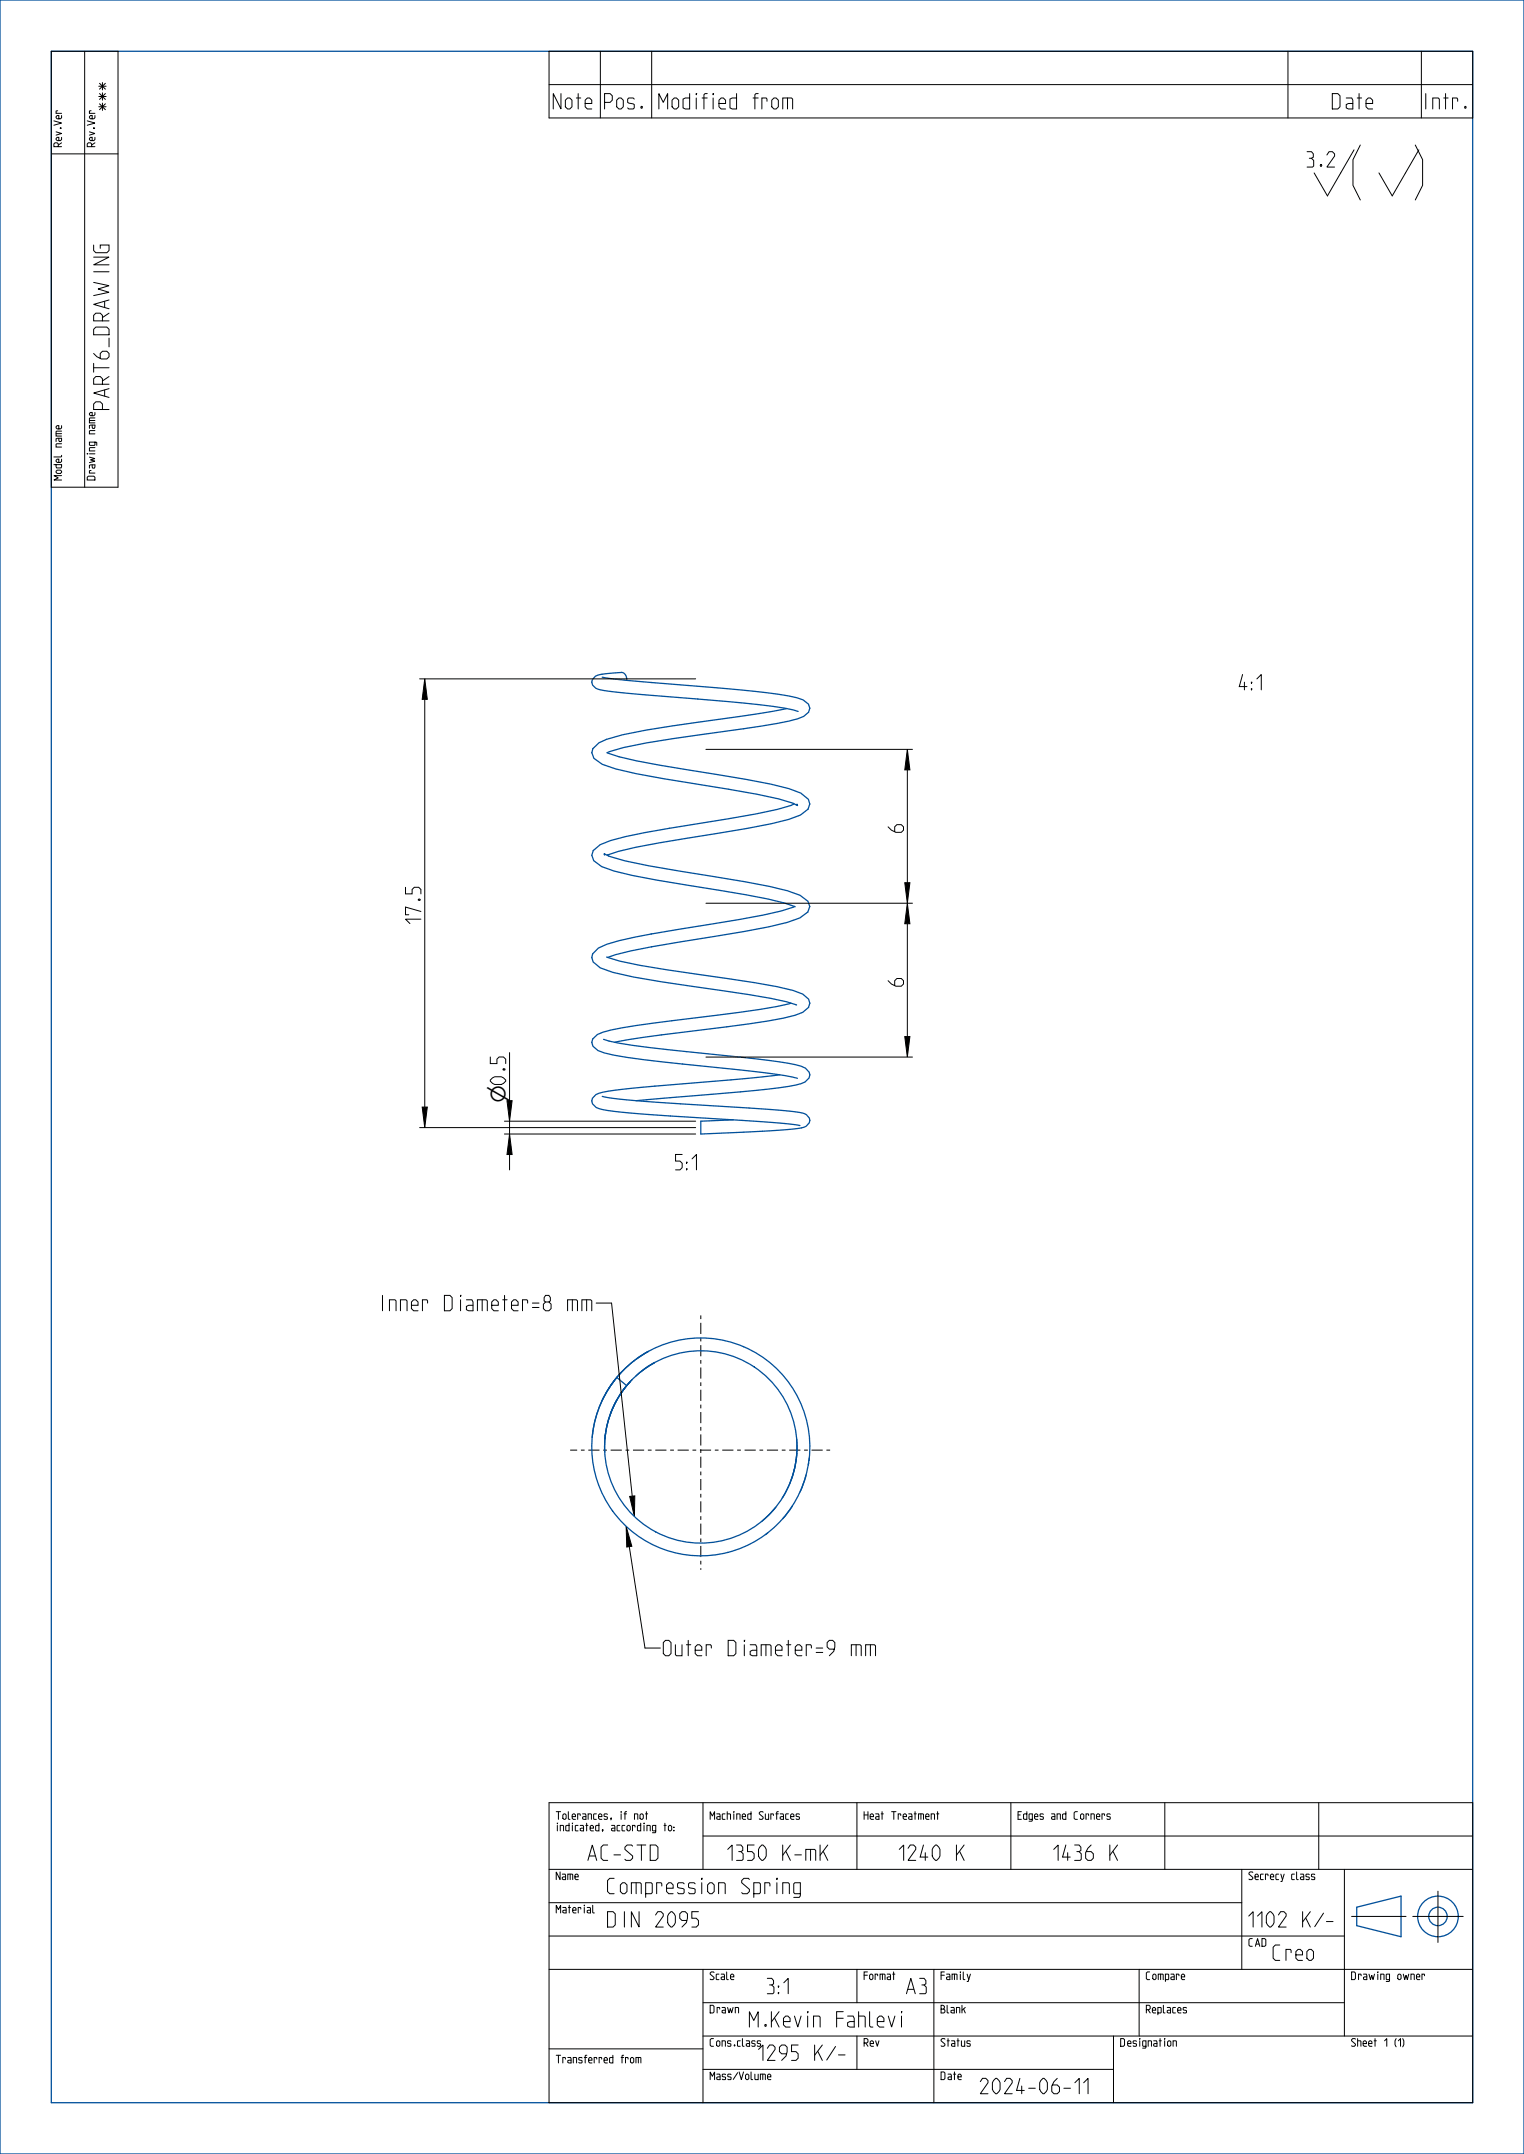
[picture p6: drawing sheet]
<svg xmlns="http://www.w3.org/2000/svg" width="297mm" height="420mm" viewBox="0 0 297 420" stroke-linecap="round" stroke-linejoin="round" font-family="sans-serif">
<path d="M82.8 132.4l.5 4h-1zM176.8 146.1l.5 4h-1zM176.3 172.1h1l-.5 4zM176.8 176.1l.5 4h-1zM82.3 215.9h1l-.5 4zM98.8 214.6h1l-.5 4zM176.3 202.1h1l-.5 4zM99.3 221.1l.5 4h-1zM122 297.6l1.1 3.9-1 .2zM122.7 291.8l1-.1-.1 4z" fill="#000"/>
<g fill="none" stroke="#000" stroke-width=".19">
<path d="M10 10h13v85h-13zM16.5 10v85M107 10h180v13h-180zM107 16.5h180M117 10v13M127 10v13M251 10v13M277 10v13M10 30h13M263.9 29.2l-5.2 9-2.6-4.5M18.2 47.8v1l.5 .5h2.1l.5-.5v-1h-1.8v.6M81.8 132.4h53.8"/>
<path d="M82.8 132.4l.5 4h-1zM82.8 136.4v79.5M137.6 146.1h40.2M176.8 146.1l.5 4h-1zM176.8 150.1v22M137.6 176.1h40.2M176.3 172.1h1l-.5 4zM176.8 176.1l.5 4h-1zM176.8 180.1v22M81.8 219.9h53.8M82.3 215.9h1l-.5 4zM98.3 218.6h37.3"/>
<path d="M98.8 214.6h1l-.5 4zM99.3 205.2v9.4M99.3 218.6v2.5M137.6 206.1h40.2M176.3 202.1h1l-.5 4zM98.3 221.1h37.3M99.3 221.1l.5 4h-1zM99.3 225.1v3M119.2 254.1l4 37.6M122 297.6l1.1 3.9-1 .2zM122.7 291.8l1-.1-.1 4zM122.6 301.6l3.1 19.7h3"/>
<path d="M107 351.5h180v58.5h-180zM137 358h150M137 351.5v13M167 351.5v13M197 351.5v13M227 351.5v13M257 351.5v13M107 364.5h180M107 371h135M107 377.5h155M242 364.5v19.5M262 364.5v32.5"/>
<path d="M263.4 373.7h10.6M275.3 373.7h9.8M280.2 368.7v10M107 384h180M107 399.5h30M137 390.5h125M137 397h150M137 384v26M167 384v6.5M167 397v6.5M182 384v26M217 397v13"/>
<path d="M222 384v13M137 403.5h80"/>
</g>
<g fill="none" stroke="#00509b" stroke-width=".25">
<path d="M0 0h297v420h-297zM10 10h277v400h-277zM117.4 132l4.9 .7 19.7 1.6 7.5 .8a29.4 29.4 0 0 1 7 1.4l1.1 .8 .2 .8M122.1 132.7v-.1a1.28 1.28 0 0 0-1-1.5 15.3 15.3 0 0 0-5.1 .8l-.6 .6-.1 .5a1.9 1.9 0 0 0 1.8 1.5l5.4 .7 22.4 1.9a62.3 62.3 0 0 1 10.6 1.6M153.3 138.2l-9.2 1.5a307.6 307.6 0 0 0-22.8 3.6l-3.1 .9-1.5 .6-1.2 1.2-.2 .8M157.8 138.1l-.2 .8-1 .8a33.4 33.4 0 0 1-8.1 1.9l-3.6 .5a306.9 306.9 0 0 0-23.4 3.7l-3.2 1M115.3 146.7l.4 1.2 1.7 1.1 2.6 .9 3.9 .9 5.4 1 18.2 3.1 4.2 .9 2.6 .7 1.1 .6-.1-.3M118.3 146.8a44.5 44.5 0 0 0 10.2 2.4l5.3 .9a198.7 198.7 0 0 1 20 3.7l2.3 .8 1.4 1.3 .3 .9M154.8 156.8l-3.3 1-4.1 .9-17 2.8-8.5 1.6-3 .8-2 .8-1.3 1.2-.3 .9M157.8 156.7l-.3 1.1-1.5 1.1-2.3 .9a198.3 198.3 0 0 1-20 3.7 85.9 85.9 0 0 0-15.3 3.2l-.1 .1M115.3 166.8l.4 1 1.6 1.2 2.4 .8a219.6 219.6 0 0 0 20.5 3.8 75.5 75.5 0 0 1 14.8 3.2M117.8 166.7l-.1-.3 1.2 .6 2.9 .9 10.7 2a223.9 223.9 0 0 1 21 3.8l2.4 .9 1.6 1.1 .3 1"/>
<path d="M154.8 176.8l-.2 .1a97.2 97.2 0 0 1-16.1 3.3l-11.6 1.9M157.8 176.7l-.4 1.1-1.5 1.2-2.5 .9a225.8 225.8 0 0 1-20.8 3.7l-5.6 1M118.2 186.6l2.6 .8a273.2 273.2 0 0 0 21 3.4l9.6 1.6 3.1 .7 1.9 .7 1.2 1 .2 .8-.2 .8-1.2 1a41.6 41.6 0 0 1-10.4 2.2l-4.3 .6a279.3 279.3 0 0 0-21.5 2.9l-.4 .1M126.9 182.1a38 38 0 0 0-10.3 2.8l-1.1 1.1-.2 .7 .3 .9 1.4 1.1 2.4 .9a228.6 228.6 0 0 0 21.5 3.6 78.5 78.5 0 0 1 14.3 2.8M126.9 182.1h.1M127 184.6l-4.1 .8-4.5 1.3M127 184.6h.1M154.2 195.6a65.7 65.7 0 0 1-10 1.8l-17 2.1a66.1 66.1 0 0 0-9.7 1.7l-1.1 .5-.9 .9-.2 .7M115.3 203.2l.3 .8 .9 .8a34.9 34.9 0 0 0 9.1 1.8l23.3 2.6 4.1 .5 2.4 .6M117.4 213.8a72.5 72.5 0 0 0 10.5 1.1l21.5 1.4a44.7 44.7 0 0 1 7.3 .8l.4 .2 .6 .7 .1 .5a2.01 2.01 0 0 1-2.2 1.5l-7 .6-12 .5v-2.5l6.3-.2M117.6 202.7a43.9 43.9 0 0 0 8.9 1.6l25.4 2.7a16.1 16.1 0 0 1 5.1 1.3l.7 .8 .1 .5-.1 .6-.8 .8a16.1 16.1 0 0 1-5 1.1l-7.5 .8-20.4 1.7M151.9 209.6l-6.4 .7-17.9 1.5-7.9 .8a11.4 11.4 0 0 0-3.6 .8l-.6 .7-.2 .6a2.25 2.25 0 0 0 2.2 1.7l7.1 .8 24.6 1.6 6.7 .7"/>
<path d="M118 279.5l-.1 1M118.7 270.7a21.2 21.2 0 0 0 10.6 31.4 21.2 21.2 0 0 0 28.3-17.3M119.5 274.4a18.8 18.8 0 0 0-1.6 5.7M119.6 274.1a18.8 18.8 0 0 0-1.7 6.4M119.7 269.2l-.7 .9M120.2 273l-.6 1.2M120.2 268.6l-1.8 2.5-1.1 2M120.2 268.6l1.9 1.6-1.2 1.6-1.3 2.4M120.2 268.6a21.2 21.2 0 0 0-4.8 11.7M120.2 268.6l-1.6 2.2M120.2 268.6a21.2 21.2 0 0 1 24.8-6 21.2 21.2 0 0 1 12.7 22.2M121 267.6l-.8 1"/>
<path d="M121.9 270.5l-1.7 2.5-1.2 2.6M122 270.3l-1 1.4M122.1 270.2l-1.4 1.9M122.7 269.6l-.3 .3M122.7 269.6h.1M122.8 269.4l-.7 .8M122.9 269.3l-.8 .9M123.2 269l-.5 .6M125.1 267.3l2.4-1.6-2 1.3-1.6 1.3M126.3 263.5a21.3 21.3 0 0 0-5.8 4.7M126.4 263.5l-2.3 1.4M117.9 280.5v2.6"/>
<path d="M149.6 298.9l-.4 .3M151 294.1l-2.5 2.5M151.2 293.9l-.3 .3M154.4 293.7l-1.9 2.5M155.3 280.6v2.1M155.3 283.3a18.7 18.7 0 0 1-2.8 8.8M155.3 282.7a18.8 18.8 0 0 1-1.1 5.9M155.3 282.6v.1M157.1 287.6l-1.2 3.3M157.6 285.2l-.1 .5M157.7 284.2v.6M264.4 371.9l8.6-2.2v7.9l-8.6-2.1z"/>
<circle cx="136.6" cy="282.1" r="18.8"/>
<circle cx="280.2" cy="373.7" r="4"/>
<circle cx="280.2" cy="373.7" r="1.8"/>
</g>
<path d="M136.6 256.5v49.6M161.8 282.8h-50.7" fill="none" stroke="#000" stroke-width=".19" stroke-dasharray=".7 .7 2.2 .7" stroke-linecap="butt"/>
<text font-size="13" x="263.7" y="38.3">( )</text>
<g font-size="4.1">
<text x="98.6" y="215" transform="rotate(-90 98.6 215)">⌀0.5</text>
<text x="98.6" y="215" transform="rotate(-90 98.6 215)">⌀</text>
</g>
<g font-size="3.9">
<text x="21.3" y="21.5" transform="rotate(-90 21.3 21.5)">***</text>
<text x="107.3" y="21.2">Note</text>
<text x="117.3" y="21.2">Pos.</text>
<text x="128.4" y="21.2">Modified from</text>
<text x="259.3" y="21.2">Date</text>
<text x="276.1" y="21.2">Intr.</text>
<text x="254.7" y="32.6">3.2</text>
<text x="21.3" y="79.8" transform="rotate(-90 21.3 79.8)">PART6_DRAWING</text>
<text x="239.6" y="134.5">4:1</text>
<text x="176.1" y="162.3" transform="rotate(-90 176.1 162.3)">6</text>
<text x="82" y="180.1" transform="rotate(-90 82 180.1)">17.5</text>
<text x="176.1" y="192.3" transform="rotate(-90 176.1 192.3)">6</text>
<text x="129.6" y="228.1">5:1</text>
<text x="73.4" y="255.6">Inner Diameter=8 mm</text>
<text x="128.7" y="322.8">Outer Diameter=9 mm</text>
<text x="115" y="362.7">AC-STD</text>
<text x="141.5" y="362.7">1350 K-mK</text>
<text x="175" y="362.7">1240 K</text>
<text x="205" y="362.7">1436 K</text>
<text x="117.8" y="369.2">Compression Spring</text>
<text x="117.8" y="375.7">DIN 2095</text>
<text x="242.6" y="375.7">1102 K/-</text>
<text x="248.1" y="382.2">Creo</text>
<text x="148.5" y="388.7">3:1</text>
<text x="176.6" y="388.7">A3</text>
<text x="145.4" y="395.2">M.Kevin Fahlevi</text>
<text x="147.8" y="401.7">1295 K/-</text>
<text x="190.4" y="408.2">2024-06-11</text>
</g>
<g font-size="2">
<text x="12" y="28.6" transform="rotate(-90 12 28.6)">Rev.Ver</text>
<text x="18.5" y="28.6" transform="rotate(-90 18.5 28.6)">Rev.Ver</text>
<text x="12" y="93.6" transform="rotate(-90 12 93.6)">Model name</text>
<text x="18.5" y="93.6" transform="rotate(-90 18.5 93.6)">Drawing name</text>
<text x="108.4" y="354.7">Tolerances, if not</text>
<text x="108.4" y="357">indicated, according to:</text>
<text x="138.4" y="354.7">Machined Surfaces</text>
<text x="168.4" y="354.7">Heat Treatment</text>
<text x="198.4" y="354.7">Edges and Corners</text>
<text x="108.4" y="366.5">Name</text>
<text x="243.4" y="366.5">Secrecy class</text>
<text x="108.4" y="373">Material</text>
<text x="243.4" y="379.5">CAD</text>
<text x="138.4" y="386">Scale</text>
<text x="168.4" y="386">Format</text>
<text x="183.4" y="386">Family</text>
<text x="223.4" y="386">Compare</text>
<text x="263.4" y="386">Drawing owner</text>
<text x="138.4" y="392.5">Drawn</text>
<text x="183.4" y="392.5">Blank</text>
<text x="223.4" y="392.5">Replaces</text>
<text x="138.4" y="399">Cons.class</text>
<text x="168.4" y="399">Rev</text>
<text x="183.4" y="399">Status</text>
<text x="218.4" y="399">Designation</text>
<text x="263.4" y="399">Sheet 1 (1)</text>
<text x="108.4" y="402.2">Transferred from</text>
<text x="138.4" y="405.5">Mass/Volume</text>
<text x="183.4" y="405.5">Date</text>
</g>
</svg>
